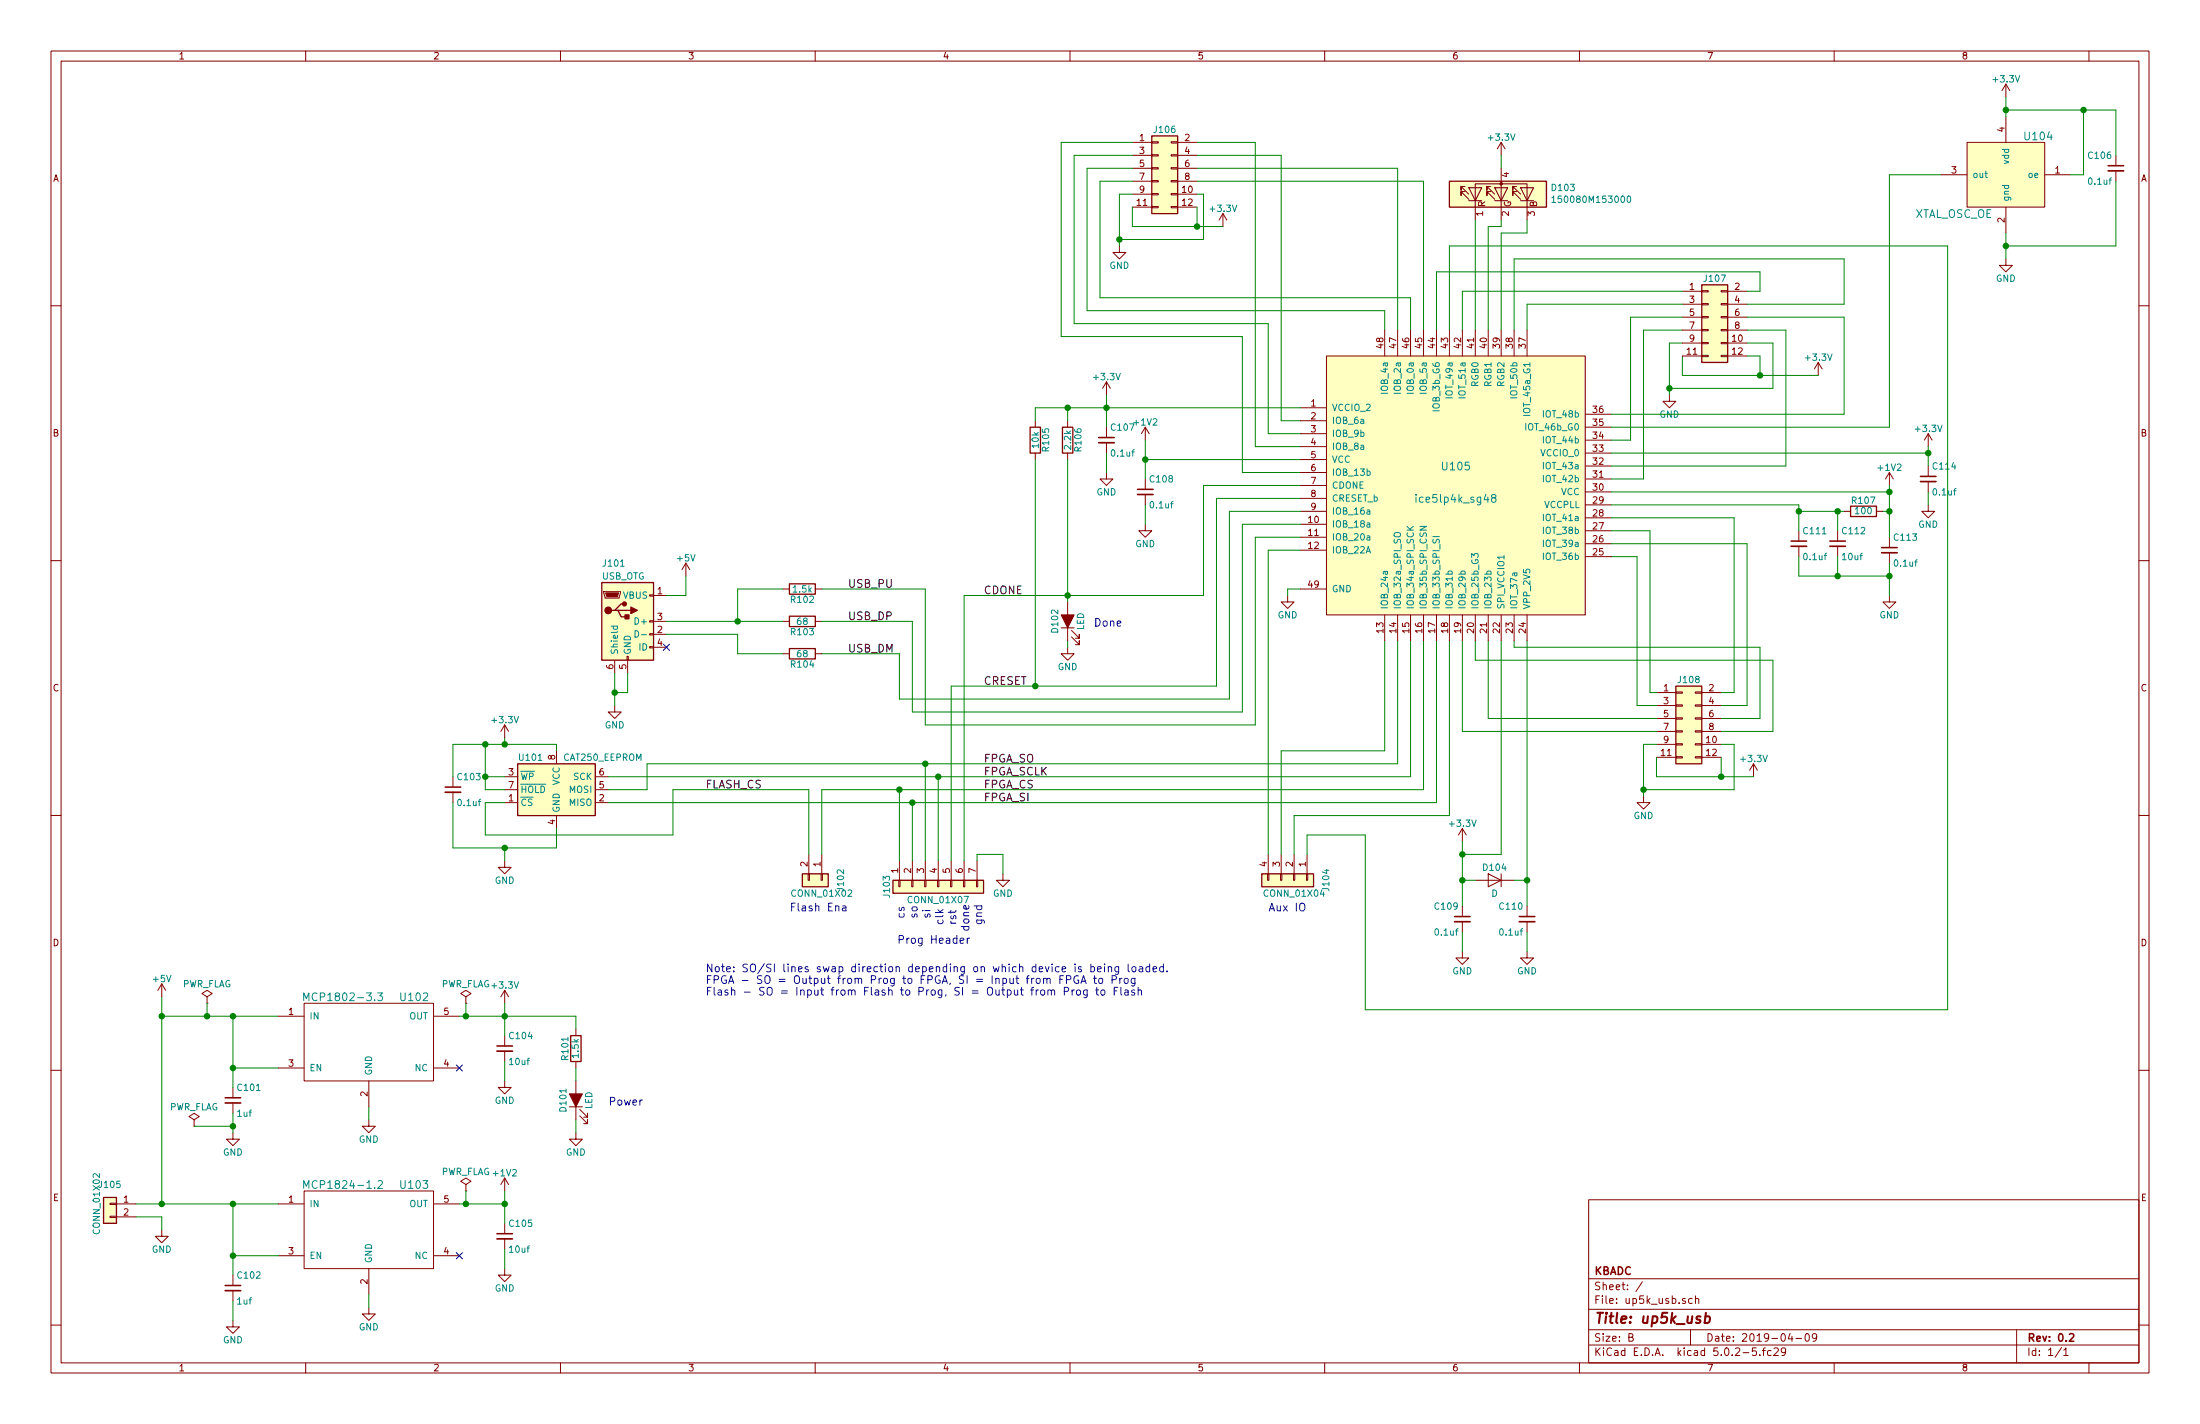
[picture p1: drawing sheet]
EESchema Schematic File Version 4
LIBS:up5k_usb-cache
EELAYER 29 0
EELAYER END
$Descr B 17000 11000
encoding utf-8
Sheet 1 1
Title "up5k_usb"
Date "2019-04-09"
Rev "0.2"
Comp "KBADC"
Comment1 ""
Comment2 ""
Comment3 ""
Comment4 ""
$EndDescr
$Comp
L power:+5V #PWR01
U 1 1
P 1250 7700
F 0 "#PWR01" H 1250 7550 50  0001 C CNN
F 1 "+5V" H 1250 7840 50  0000 C CNN
F 2 "" H 1250 7700 50  0000 C CNN
F 3 "" H 1250 7700 50  0000 C CNN
	1    1250 7700
	1    0    0    -1  
$EndComp
$Comp
L power:GND #PWR02
U 1 1
P 2850 10100
F 0 "#PWR02" H 2850 9850 50  0001 C CNN
F 1 "GND" H 2850 9950 50  0000 C CNN
F 2 "" H 2850 10100 50  0000 C CNN
F 3 "" H 2850 10100 50  0000 C CNN
	1    2850 10100
	1    0    0    -1  
$EndComp
$Comp
L power:+3.3V #PWR03
U 1 1
P 3900 7750
F 0 "#PWR03" H 3900 7600 50  0001 C CNN
F 1 "+3.3V" H 3900 7890 50  0000 C CNN
F 2 "" H 3900 7750 50  0000 C CNN
F 3 "" H 3900 7750 50  0000 C CNN
	1    3900 7750
	1    0    0    -1  
$EndComp
$Comp
L power:+1V2 #PWR04
U 1 1
P 3900 9200
F 0 "#PWR04" H 3900 9050 50  0001 C CNN
F 1 "+1V2" H 3900 9340 50  0000 C CNN
F 2 "" H 3900 9200 50  0000 C CNN
F 3 "" H 3900 9200 50  0000 C CNN
	1    3900 9200
	1    0    0    -1  
$EndComp
$Comp
L emeb_library:MCP1802 U102
U 1 1
P 2850 8050
F 0 "U102" H 3200 8400 60  0000 C CNN
F 1 "MCP1802-3.3" H 2650 8400 60  0000 C CNN
F 2 "TO_SOT_Packages_SMD:SOT-23-5" H 3000 8100 60  0001 C CNN
F 3 "" H 3000 8100 60  0000 C CNN
	1    2850 8050
	1    0    0    -1  
$EndComp
$Comp
L emeb_library:MCP1802 U103
U 1 1
P 2850 9500
F 0 "U103" H 3200 9850 60  0000 C CNN
F 1 "MCP1824-1.2" H 2650 9850 60  0000 C CNN
F 2 "TO_SOT_Packages_SMD:SOT-23-5" H 3000 9550 60  0001 C CNN
F 3 "" H 3000 9550 60  0000 C CNN
	1    2850 9500
	1    0    0    -1  
$EndComp
$Comp
L Device:C_Small C101
U 1 1
P 1800 8500
F 0 "C101" H 1825 8600 50  0000 L CNN
F 1 "1uf" H 1825 8400 50  0000 L CNN
F 2 "Capacitors_SMD:C_0603_HandSoldering" H 1838 8350 50  0001 C CNN
F 3 "" H 1800 8500 50  0000 C CNN
	1    1800 8500
	1    0    0    -1  
$EndComp
$Comp
L Device:C_Small C102
U 1 1
P 1800 9950
F 0 "C102" H 1825 10050 50  0000 L CNN
F 1 "1uf" H 1825 9850 50  0000 L CNN
F 2 "Capacitors_SMD:C_0603_HandSoldering" H 1838 9800 50  0001 C CNN
F 3 "" H 1800 9950 50  0000 C CNN
	1    1800 9950
	1    0    0    -1  
$EndComp
$Comp
L power:GND #PWR05
U 1 1
P 1800 10200
F 0 "#PWR05" H 1800 9950 50  0001 C CNN
F 1 "GND" H 1800 10050 50  0000 C CNN
F 2 "" H 1800 10200 50  0000 C CNN
F 3 "" H 1800 10200 50  0000 C CNN
	1    1800 10200
	1    0    0    -1  
$EndComp
$Comp
L power:GND #PWR06
U 1 1
P 3900 9800
F 0 "#PWR06" H 3900 9550 50  0001 C CNN
F 1 "GND" H 3900 9650 50  0000 C CNN
F 2 "" H 3900 9800 50  0000 C CNN
F 3 "" H 3900 9800 50  0000 C CNN
	1    3900 9800
	1    0    0    -1  
$EndComp
$Comp
L power:GND #PWR07
U 1 1
P 2850 8650
F 0 "#PWR07" H 2850 8400 50  0001 C CNN
F 1 "GND" H 2850 8500 50  0000 C CNN
F 2 "" H 2850 8650 50  0000 C CNN
F 3 "" H 2850 8650 50  0000 C CNN
	1    2850 8650
	1    0    0    -1  
$EndComp
$Comp
L power:GND #PWR08
U 1 1
P 3900 8350
F 0 "#PWR08" H 3900 8100 50  0001 C CNN
F 1 "GND" H 3900 8200 50  0000 C CNN
F 2 "" H 3900 8350 50  0000 C CNN
F 3 "" H 3900 8350 50  0000 C CNN
	1    3900 8350
	1    0    0    -1  
$EndComp
$Comp
L power:GND #PWR09
U 1 1
P 1800 8750
F 0 "#PWR09" H 1800 8500 50  0001 C CNN
F 1 "GND" H 1800 8600 50  0000 C CNN
F 2 "" H 1800 8750 50  0000 C CNN
F 3 "" H 1800 8750 50  0000 C CNN
	1    1800 8750
	1    0    0    -1  
$EndComp
NoConn ~ 3550 8250
NoConn ~ 3550 9700
$Comp
L Device:C_Small C104
U 1 1
P 3900 8100
F 0 "C104" H 3925 8200 50  0000 L CNN
F 1 "10uf" H 3925 8000 50  0000 L CNN
F 2 "Capacitors_SMD:C_0805_HandSoldering" H 3938 7950 50  0001 C CNN
F 3 "" H 3900 8100 50  0000 C CNN
	1    3900 8100
	1    0    0    -1  
$EndComp
$Comp
L Device:C_Small C105
U 1 1
P 3900 9550
F 0 "C105" H 3925 9650 50  0000 L CNN
F 1 "10uf" H 3925 9450 50  0000 L CNN
F 2 "Capacitors_SMD:C_0805_HandSoldering" H 3938 9400 50  0001 C CNN
F 3 "" H 3900 9550 50  0000 C CNN
	1    3900 9550
	1    0    0    -1  
$EndComp
$Comp
L power:+3.3V #PWR010
U 1 1
P 8550 3050
F 0 "#PWR010" H 8550 2900 50  0001 C CNN
F 1 "+3.3V" H 8550 3190 50  0000 C CNN
F 2 "" H 8550 3050 50  0000 C CNN
F 3 "" H 8550 3050 50  0000 C CNN
	1    8550 3050
	1    0    0    -1  
$EndComp
$Comp
L Device:C_Small C108
U 1 1
P 8850 3800
F 0 "C108" H 8875 3900 50  0000 L CNN
F 1 "0.1uf" H 8875 3700 50  0000 L CNN
F 2 "Capacitors_SMD:C_0603_HandSoldering" H 8888 3650 50  0001 C CNN
F 3 "" H 8850 3800 50  0000 C CNN
	1    8850 3800
	1    0    0    -1  
$EndComp
$Comp
L power:GND #PWR011
U 1 1
P 8850 4050
F 0 "#PWR011" H 8850 3800 50  0001 C CNN
F 1 "GND" H 8850 3900 50  0000 C CNN
F 2 "" H 8850 4050 50  0000 C CNN
F 3 "" H 8850 4050 50  0000 C CNN
	1    8850 4050
	1    0    0    -1  
$EndComp
$Comp
L power:+1V2 #PWR012
U 1 1
P 8850 3400
F 0 "#PWR012" H 8850 3250 50  0001 C CNN
F 1 "+1V2" H 8850 3540 50  0000 C CNN
F 2 "" H 8850 3400 50  0000 C CNN
F 3 "" H 8850 3400 50  0000 C CNN
	1    8850 3400
	1    0    0    -1  
$EndComp
$Comp
L Device:LED_ALT D102
U 1 1
P 8250 4800
F 0 "D102" H 8250 4900 50  0000 C CNN
F 1 "LED" H 8250 4700 50  0000 C CNN
F 2 "LEDs:LED_0603_HandSoldering" H 8250 4800 50  0001 C CNN
F 3 "" H 8250 4800 50  0000 C CNN
	1    8250 4800
	0    -1   -1   0   
$EndComp
$Comp
L Device:R R106
U 1 1
P 8250 3400
F 0 "R106" V 8330 3400 50  0000 C CNN
F 1 "2.2k" V 8250 3400 50  0000 C CNN
F 2 "Resistors_SMD:R_0603_HandSoldering" H 8180 3400 50  0001 C CNN
F 3 "" H 8250 3400 50  0000 C CNN
	1    8250 3400
	1    0    0    -1  
$EndComp
$Comp
L Device:C_Small C107
U 1 1
P 8550 3400
F 0 "C107" H 8575 3500 50  0000 L CNN
F 1 "0.1uf" H 8575 3300 50  0000 L CNN
F 2 "Capacitors_SMD:C_0603_HandSoldering" H 8588 3250 50  0001 C CNN
F 3 "" H 8550 3400 50  0000 C CNN
	1    8550 3400
	1    0    0    -1  
$EndComp
$Comp
L power:GND #PWR013
U 1 1
P 8550 3650
F 0 "#PWR013" H 8550 3400 50  0001 C CNN
F 1 "GND" H 8550 3500 50  0000 C CNN
F 2 "" H 8550 3650 50  0000 C CNN
F 3 "" H 8550 3650 50  0000 C CNN
	1    8550 3650
	1    0    0    -1  
$EndComp
$Comp
L power:GND #PWR014
U 1 1
P 8250 5000
F 0 "#PWR014" H 8250 4750 50  0001 C CNN
F 1 "GND" H 8250 4850 50  0000 C CNN
F 2 "" H 8250 5000 50  0000 C CNN
F 3 "" H 8250 5000 50  0000 C CNN
	1    8250 5000
	1    0    0    -1  
$EndComp
$Comp
L Device:R R105
U 1 1
P 8000 3400
F 0 "R105" V 8080 3400 50  0000 C CNN
F 1 "10k" V 8000 3400 50  0000 C CNN
F 2 "Resistors_SMD:R_0603_HandSoldering" H 7930 3400 50  0001 C CNN
F 3 "" H 8000 3400 50  0000 C CNN
	1    8000 3400
	1    0    0    -1  
$EndComp
$Comp
L power:+3.3V #PWR015
U 1 1
P 11600 1200
F 0 "#PWR015" H 11600 1050 50  0001 C CNN
F 1 "+3.3V" H 11600 1340 50  0000 C CNN
F 2 "" H 11600 1200 50  0000 C CNN
F 3 "" H 11600 1200 50  0000 C CNN
	1    11600 1200
	1    0    0    -1  
$EndComp
$Comp
L Device:C_Small C114
U 1 1
P 14900 3700
F 0 "C114" H 14925 3800 50  0000 L CNN
F 1 "0.1uf" H 14925 3600 50  0000 L CNN
F 2 "Capacitors_SMD:C_0603_HandSoldering" H 14938 3550 50  0001 C CNN
F 3 "" H 14900 3700 50  0000 C CNN
	1    14900 3700
	1    0    0    -1  
$EndComp
$Comp
L power:+1V2 #PWR016
U 1 1
P 14600 3750
F 0 "#PWR016" H 14600 3600 50  0001 C CNN
F 1 "+1V2" H 14600 3890 50  0000 C CNN
F 2 "" H 14600 3750 50  0000 C CNN
F 3 "" H 14600 3750 50  0000 C CNN
	1    14600 3750
	1    0    0    -1  
$EndComp
$Comp
L Device:C_Small C111
U 1 1
P 13900 4200
F 0 "C111" H 13925 4300 50  0000 L CNN
F 1 "0.1uf" H 13925 4100 50  0000 L CNN
F 2 "Capacitors_SMD:C_0603_HandSoldering" H 13938 4050 50  0001 C CNN
F 3 "" H 13900 4200 50  0000 C CNN
	1    13900 4200
	1    0    0    -1  
$EndComp
$Comp
L Device:R R107
U 1 1
P 14400 3950
F 0 "R107" V 14480 3950 50  0000 C CNN
F 1 "100" V 14400 3950 50  0000 C CNN
F 2 "Resistors_SMD:R_0603_HandSoldering" V 14330 3950 50  0001 C CNN
F 3 "" H 14400 3950 50  0000 C CNN
	1    14400 3950
	0    -1   -1   0   
$EndComp
$Comp
L Device:C_Small C113
U 1 1
P 14600 4250
F 0 "C113" H 14625 4350 50  0000 L CNN
F 1 "0.1uf" H 14625 4150 50  0000 L CNN
F 2 "Capacitors_SMD:C_0603_HandSoldering" H 14638 4100 50  0001 C CNN
F 3 "" H 14600 4250 50  0000 C CNN
	1    14600 4250
	1    0    0    -1  
$EndComp
$Comp
L Device:C_Small C112
U 1 1
P 14200 4200
F 0 "C112" H 14225 4300 50  0000 L CNN
F 1 "10uf" H 14225 4100 50  0000 L CNN
F 2 "Capacitors_SMD:C_0805_HandSoldering" H 14238 4050 50  0001 C CNN
F 3 "" H 14200 4200 50  0000 C CNN
	1    14200 4200
	1    0    0    -1  
$EndComp
$Comp
L Device:D D104
U 1 1
P 11550 6800
F 0 "D104" H 11550 6900 50  0000 C CNN
F 1 "D" H 11550 6700 50  0000 C CNN
F 2 "Diodes_SMD:D_0603" H 11550 6800 50  0001 C CNN
F 3 "" H 11550 6800 50  0000 C CNN
	1    11550 6800
	-1   0    0    -1  
$EndComp
$Comp
L power:GND #PWR017
U 1 1
P 14900 3900
F 0 "#PWR017" H 14900 3650 50  0001 C CNN
F 1 "GND" H 14900 3750 50  0000 C CNN
F 2 "" H 14900 3900 50  0000 C CNN
F 3 "" H 14900 3900 50  0000 C CNN
	1    14900 3900
	1    0    0    -1  
$EndComp
$Comp
L power:GND #PWR018
U 1 1
P 14600 4600
F 0 "#PWR018" H 14600 4350 50  0001 C CNN
F 1 "GND" H 14600 4450 50  0000 C CNN
F 2 "" H 14600 4600 50  0000 C CNN
F 3 "" H 14600 4600 50  0000 C CNN
	1    14600 4600
	1    0    0    -1  
$EndComp
$Comp
L Device:C_Small C109
U 1 1
P 11300 7100
F 0 "C109" H 11325 7200 50  0000 L CNN
F 1 "0.1uf" H 11325 7000 50  0000 L CNN
F 2 "Capacitors_SMD:C_0603_HandSoldering" H 11338 6950 50  0001 C CNN
F 3 "" H 11300 7100 50  0000 C CNN
	1    11300 7100
	-1   0    0    -1  
$EndComp
$Comp
L Device:C_Small C110
U 1 1
P 11800 7100
F 0 "C110" H 11825 7200 50  0000 L CNN
F 1 "0.1uf" H 11825 7000 50  0000 L CNN
F 2 "Capacitors_SMD:C_0603_HandSoldering" H 11838 6950 50  0001 C CNN
F 3 "" H 11800 7100 50  0000 C CNN
	1    11800 7100
	-1   0    0    -1  
$EndComp
$Comp
L power:GND #PWR019
U 1 1
P 11300 7350
F 0 "#PWR019" H 11300 7100 50  0001 C CNN
F 1 "GND" H 11300 7200 50  0000 C CNN
F 2 "" H 11300 7350 50  0000 C CNN
F 3 "" H 11300 7350 50  0000 C CNN
	1    11300 7350
	-1   0    0    -1  
$EndComp
$Comp
L power:GND #PWR020
U 1 1
P 11800 7350
F 0 "#PWR020" H 11800 7100 50  0001 C CNN
F 1 "GND" H 11800 7200 50  0000 C CNN
F 2 "" H 11800 7350 50  0000 C CNN
F 3 "" H 11800 7350 50  0000 C CNN
	1    11800 7350
	-1   0    0    -1  
$EndComp
$Comp
L power:GND #PWR021
U 1 1
P 9950 4600
F 0 "#PWR021" H 9950 4350 50  0001 C CNN
F 1 "GND" H 9950 4450 50  0000 C CNN
F 2 "" H 9950 4600 50  0000 C CNN
F 3 "" H 9950 4600 50  0000 C CNN
	1    9950 4600
	1    0    0    -1  
$EndComp
$Comp
L power:+3.3V #PWR022
U 1 1
P 11300 6500
F 0 "#PWR022" H 11300 6350 50  0001 C CNN
F 1 "+3.3V" H 11300 6640 50  0000 C CNN
F 2 "" H 11300 6500 50  0000 C CNN
F 3 "" H 11300 6500 50  0000 C CNN
	1    11300 6500
	-1   0    0    -1  
$EndComp
$Comp
L Connector_Generic:Conn_02x06_Odd_Even J108
U 1 1
P 13000 5550
F 0 "J108" H 13050 5850 50  0000 C CNN
F 1 "CONN_02X06" H 13000 5200 50  0001 C CNN
F 2 "Socket_Strips:Socket_Strip_Straight_2x06_Pitch2.54mm" H 13000 4350 50  0001 C CNN
F 3 "" H 13000 4350 50  0000 C CNN
	1    13000 5550
	1    0    0    -1  
$EndComp
$Comp
L power:+3.3V #PWR023
U 1 1
P 13550 6000
F 0 "#PWR023" H 13550 5850 50  0001 C CNN
F 1 "+3.3V" H 13550 6140 50  0000 C CNN
F 2 "" H 13550 6000 50  0000 C CNN
F 3 "" H 13550 6000 50  0000 C CNN
	1    13550 6000
	1    0    0    -1  
$EndComp
$Comp
L power:+3.3V #PWR024
U 1 1
P 14050 2900
F 0 "#PWR024" H 14050 2750 50  0001 C CNN
F 1 "+3.3V" H 14050 3040 50  0000 C CNN
F 2 "" H 14050 2900 50  0000 C CNN
F 3 "" H 14050 2900 50  0000 C CNN
	1    14050 2900
	1    0    0    -1  
$EndComp
$Comp
L Connector_Generic:Conn_02x06_Odd_Even J106
U 1 1
P 8950 1300
F 0 "J106" H 9000 1600 50  0000 C CNN
F 1 "CONN_02X06" H 8950 950 50  0001 C CNN
F 2 "Socket_Strips:Socket_Strip_Straight_2x06_Pitch2.54mm" H 8950 100 50  0001 C CNN
F 3 "" H 8950 100 50  0000 C CNN
	1    8950 1300
	1    0    0    -1  
$EndComp
$Comp
L power:GND #PWR025
U 1 1
P 12700 6150
F 0 "#PWR025" H 12700 5900 50  0001 C CNN
F 1 "GND" H 12700 6000 50  0000 C CNN
F 2 "" H 12700 6150 50  0000 C CNN
F 3 "" H 12700 6150 50  0000 C CNN
	1    12700 6150
	1    0    0    -1  
$EndComp
$Comp
L power:GND #PWR026
U 1 1
P 12900 3050
F 0 "#PWR026" H 12900 2800 50  0001 C CNN
F 1 "GND" H 12900 2900 50  0000 C CNN
F 2 "" H 12900 3050 50  0000 C CNN
F 3 "" H 12900 3050 50  0000 C CNN
	1    12900 3050
	1    0    0    -1  
$EndComp
$Comp
L power:GND #PWR027
U 1 1
P 8650 1900
F 0 "#PWR027" H 8650 1650 50  0001 C CNN
F 1 "GND" H 8650 1750 50  0000 C CNN
F 2 "" H 8650 1900 50  0000 C CNN
F 3 "" H 8650 1900 50  0000 C CNN
	1    8650 1900
	1    0    0    -1  
$EndComp
$Comp
L power:+3.3V #PWR028
U 1 1
P 14900 3450
F 0 "#PWR028" H 14900 3300 50  0001 C CNN
F 1 "+3.3V" H 14900 3590 50  0000 C CNN
F 2 "" H 14900 3450 50  0000 C CNN
F 3 "" H 14900 3450 50  0000 C CNN
	1    14900 3450
	1    0    0    -1  
$EndComp
$Comp
L power:+3.3V #PWR029
U 1 1
P 9450 1750
F 0 "#PWR029" H 9450 1600 50  0001 C CNN
F 1 "+3.3V" H 9450 1890 50  0000 C CNN
F 2 "" H 9450 1750 50  0000 C CNN
F 3 "" H 9450 1750 50  0000 C CNN
	1    9450 1750
	1    0    0    -1  
$EndComp
$Comp
L Connector:USB_OTG J101
U 1 1
P 4850 4800
F 0 "J101" H 4650 5250 50  0000 L CNN
F 1 "USB_OTG" H 4650 5150 50  0000 L CNN
F 2 "footprints:USB_Micro-B_10103594-0001LF_NoSlot" H 5000 4750 50  0001 C CNN
F 3 "" H 5000 4750 50  0001 C CNN
	1    4850 4800
	1    0    0    -1  
$EndComp
$Comp
L power:+5V #PWR030
U 1 1
P 5300 4450
F 0 "#PWR030" H 5300 4300 50  0001 C CNN
F 1 "+5V" H 5300 4590 50  0000 C CNN
F 2 "" H 5300 4450 50  0000 C CNN
F 3 "" H 5300 4450 50  0000 C CNN
	1    5300 4450
	1    0    0    -1  
$EndComp
NoConn ~ 5150 5000
$Comp
L power:GND #PWR031
U 1 1
P 4750 5450
F 0 "#PWR031" H 4750 5200 50  0001 C CNN
F 1 "GND" H 4750 5300 50  0000 C CNN
F 2 "" H 4750 5450 50  0000 C CNN
F 3 "" H 4750 5450 50  0000 C CNN
	1    4750 5450
	1    0    0    -1  
$EndComp
$Comp
L Device:R R103
U 1 1
P 6200 4800
F 0 "R103" V 6280 4800 50  0000 C CNN
F 1 "68" V 6200 4800 50  0000 C CNN
F 2 "Resistors_SMD:R_0603_HandSoldering" H 6130 4800 50  0001 C CNN
F 3 "" H 6200 4800 50  0000 C CNN
	1    6200 4800
	0    1    1    0   
$EndComp
$Comp
L Device:R R104
U 1 1
P 6200 5050
F 0 "R104" V 6280 5050 50  0000 C CNN
F 1 "68" V 6200 5050 50  0000 C CNN
F 2 "Resistors_SMD:R_0603_HandSoldering" H 6130 5050 50  0001 C CNN
F 3 "" H 6200 5050 50  0000 C CNN
	1    6200 5050
	0    1    1    0   
$EndComp
$Comp
L Device:R R102
U 1 1
P 6200 4550
F 0 "R102" V 6280 4550 50  0000 C CNN
F 1 "1.5k" V 6200 4550 50  0000 C CNN
F 2 "Resistors_SMD:R_0603_HandSoldering" H 6130 4550 50  0001 C CNN
F 3 "" H 6200 4550 50  0000 C CNN
	1    6200 4550
	0    1    1    0   
$EndComp
$Comp
L Memory_EEPROM:CAT250xxx U101
U 1 1
P 4300 6100
F 0 "U101" H 4000 6350 50  0000 L CNN
F 1 "CAT250_EEPROM" H 4350 6350 50  0000 L CNN
F 2 "Housings_SOIC:SSO-8_6.8x5.9mm_Pitch1.27mm_Clearance7mm" H 3950 6050 50  0001 C CNN
F 3 "" H 3950 6050 50  0001 C CNN
	1    4300 6100
	1    0    0    -1  
$EndComp
$Comp
L Device:C_Small C103
U 1 1
P 3500 6100
F 0 "C103" H 3525 6200 50  0000 L CNN
F 1 "0.1uf" H 3525 6000 50  0000 L CNN
F 2 "Capacitors_SMD:C_0603_HandSoldering" H 3538 5950 50  0001 C CNN
F 3 "" H 3500 6100 50  0000 C CNN
	1    3500 6100
	1    0    0    -1  
$EndComp
$Comp
L power:GND #PWR032
U 1 1
P 3900 6650
F 0 "#PWR032" H 3900 6400 50  0001 C CNN
F 1 "GND" H 3900 6500 50  0000 C CNN
F 2 "" H 3900 6650 50  0000 C CNN
F 3 "" H 3900 6650 50  0000 C CNN
	1    3900 6650
	1    0    0    -1  
$EndComp
$Comp
L power:+3.3V #PWR033
U 1 1
P 3900 5700
F 0 "#PWR033" H 3900 5550 50  0001 C CNN
F 1 "+3.3V" H 3900 5840 50  0000 C CNN
F 2 "" H 3900 5700 50  0000 C CNN
F 3 "" H 3900 5700 50  0000 C CNN
	1    3900 5700
	1    0    0    -1  
$EndComp
$Comp
L emeb_library:XTAL_OSC_OE U104
U 1 1
P 15500 1350
F 0 "U104" H 15250 1650 60  0000 C CNN
F 1 "XTAL_OSC_OE" H 15900 1050 60  0000 C CNN
F 2 "footprints:Crystal_SMD_Abracon_ASFL1-4pin_5.0x3.2mm" H 15500 1350 60  0001 C CNN
F 3 "" H 15500 1350 60  0000 C CNN
	1    15500 1350
	-1   0    0    -1  
$EndComp
$Comp
L Device:C_Small C106
U 1 1
P 16350 1300
F 0 "C106" H 16375 1400 50  0000 L CNN
F 1 "0.1uf" H 16375 1200 50  0000 L CNN
F 2 "Capacitors_SMD:C_0603_HandSoldering" H 16388 1150 50  0001 C CNN
F 3 "" H 16350 1300 50  0000 C CNN
	1    16350 1300
	-1   0    0    -1  
$EndComp
$Comp
L power:GND #PWR034
U 1 1
P 15500 2000
F 0 "#PWR034" H 15500 1750 50  0001 C CNN
F 1 "GND" H 15500 1850 50  0000 C CNN
F 2 "" H 15500 2000 50  0000 C CNN
F 3 "" H 15500 2000 50  0000 C CNN
	1    15500 2000
	-1   0    0    -1  
$EndComp
$Comp
L power:+3.3V #PWR035
U 1 1
P 15500 750
F 0 "#PWR035" H 15500 600 50  0001 C CNN
F 1 "+3.3V" H 15500 890 50  0000 C CNN
F 2 "" H 15500 750 50  0000 C CNN
F 3 "" H 15500 750 50  0000 C CNN
	1    15500 750 
	-1   0    0    -1  
$EndComp
Text Label 7600 5300 0    60   ~ 0
CRESET
Text Label 7600 4600 0    60   ~ 0
CDONE
Text Label 7600 6000 0    60   ~ 0
FPGA_SCLK
Text Label 7600 6100 0    60   ~ 0
FPGA_CS
Text Label 7600 6200 0    60   ~ 0
FPGA_SI
$Comp
L Connector_Generic:Conn_01x07 J103
U 1 1
P 7250 6850
F 0 "J103" H 7250 7250 50  0000 C CNN
F 1 "CONN_01X07" V 7350 6850 50  0000 C CNN
F 2 "Pin_Headers:Pin_Header_Straight_1x07_Pitch2.54mm" H 7250 6850 50  0001 C CNN
F 3 "" H 7250 6850 50  0001 C CNN
	1    7250 6850
	0    -1   1    0   
$EndComp
Text Notes 7000 7100 1    60   ~ 0
cs
Text Notes 7100 7100 1    60   ~ 0
so
Text Notes 7200 7100 1    60   ~ 0
si
Text Notes 7300 7150 1    60   ~ 0
clk
Text Notes 7400 7150 1    60   ~ 0
rst
Text Notes 7500 7200 1    60   ~ 0
done
Text Notes 7600 7150 1    60   ~ 0
gnd
$Comp
L power:GND #PWR036
U 1 1
P 7750 6750
F 0 "#PWR036" H 7750 6500 50  0001 C CNN
F 1 "GND" H 7750 6600 50  0000 C CNN
F 2 "" H 7750 6750 50  0000 C CNN
F 3 "" H 7750 6750 50  0000 C CNN
	1    7750 6750
	-1   0    0    -1  
$EndComp
$Comp
L Connector_Generic:Conn_01x02 J102
U 1 1
P 6350 6800
F 0 "J102" H 6350 6950 50  0000 C CNN
F 1 "CONN_01X02" V 6450 6800 50  0000 C CNN
F 2 "Pin_Headers:Pin_Header_Straight_1x02_Pitch2.54mm" H 6350 6800 50  0001 C CNN
F 3 "" H 6350 6800 50  0001 C CNN
	1    6350 6800
	0    1    1    0   
$EndComp
Text Label 5450 6100 0    60   ~ 0
FLASH_CS
Text Label 7600 5900 0    60   ~ 0
FPGA_SO
$Comp
L Connector_Generic:Conn_01x04 J104
U 1 1
P 10000 6800
F 0 "J104" H 10000 7050 50  0000 C CNN
F 1 "CONN_01X04" V 10100 6800 50  0000 C CNN
F 2 "Pin_Headers:Pin_Header_Straight_1x04_Pitch2.54mm" H 10000 6800 50  0001 C CNN
F 3 "" H 10000 6800 50  0001 C CNN
	1    10000 6800
	0    1    1    0   
$EndComp
Wire Wire Line
	1250 7850 1600 7850
Wire Wire Line
	1050 9300 1250 9300
Wire Wire Line
	1250 7700 1250 7850
Wire Wire Line
	2150 8250 1800 8250
Wire Wire Line
	1800 7850 1800 8250
Connection ~ 1800 7850
Wire Wire Line
	2150 9700 1800 9700
Wire Wire Line
	1800 9300 1800 9700
Connection ~ 1800 9300
Wire Wire Line
	2850 8650 2850 8550
Wire Wire Line
	2850 10100 2850 10000
Connection ~ 1800 8250
Connection ~ 1800 9700
Wire Wire Line
	3550 9300 3600 9300
Wire Wire Line
	3900 9200 3900 9300
Wire Wire Line
	3550 7850 3600 7850
Wire Wire Line
	3900 7750 3900 7850
Connection ~ 3900 7850
Connection ~ 3900 9300
Connection ~ 1250 7850
Wire Wire Line
	8850 3400 8850 3550
Wire Wire Line
	10050 3550 8850 3550
Connection ~ 8850 3550
Wire Wire Line
	8000 3150 8250 3150
Wire Wire Line
	8550 3050 8550 3150
Connection ~ 8550 3150
Wire Wire Line
	8250 5000 8250 4950
Wire Wire Line
	8250 3550 8250 4600
Wire Wire Line
	8250 3150 8250 3250
Wire Wire Line
	8000 3150 8000 3250
Connection ~ 8250 3150
Wire Wire Line
	10050 3750 9300 3750
Wire Wire Line
	9300 3750 9300 4600
Wire Wire Line
	9300 4600 8250 4600
Wire Wire Line
	10050 3850 9400 3850
Wire Wire Line
	9400 3850 9400 5300
Wire Wire Line
	9400 5300 8000 5300
Wire Wire Line
	8000 5300 8000 3550
Wire Wire Line
	11600 1300 11600 1200
Wire Wire Line
	10050 4550 9950 4550
Wire Wire Line
	9950 4550 9950 4600
Wire Wire Line
	12450 3500 14900 3500
Wire Wire Line
	14900 3450 14900 3500
Connection ~ 14900 3500
Wire Wire Line
	12450 3800 14600 3800
Wire Wire Line
	14600 3750 14600 3800
Connection ~ 14600 3800
Wire Wire Line
	14550 3950 14600 3950
Connection ~ 14600 3950
Wire Wire Line
	12450 3900 13900 3900
Wire Wire Line
	13900 3950 14200 3950
Wire Wire Line
	13900 3900 13900 3950
Wire Wire Line
	13900 4450 14200 4450
Connection ~ 14200 4450
Connection ~ 14600 4450
Connection ~ 13900 3950
Connection ~ 14200 3950
Wire Wire Line
	11300 6800 11400 6800
Wire Wire Line
	11300 6500 11300 6600
Wire Wire Line
	11800 4950 11800 6800
Wire Wire Line
	11800 6800 11700 6800
Connection ~ 11800 6800
Wire Wire Line
	11600 4950 11600 6600
Wire Wire Line
	11600 6600 11300 6600
Connection ~ 11300 6800
Connection ~ 11300 6600
Wire Wire Line
	4700 6000 7250 6000
Wire Wire Line
	10900 6000 10900 4950
Wire Wire Line
	6350 6100 6950 6100
Wire Wire Line
	11000 6100 11000 4950
Wire Wire Line
	4700 6200 7050 6200
Wire Wire Line
	11100 6200 11100 4950
Wire Wire Line
	7050 5500 9600 5500
Wire Wire Line
	9600 5500 9600 4050
Wire Wire Line
	6950 5400 9500 5400
Wire Wire Line
	9500 5400 9500 3950
Wire Wire Line
	9700 4150 10050 4150
Wire Wire Line
	9800 4250 9800 6600
Wire Wire Line
	9800 4250 10050 4250
Wire Wire Line
	10700 5800 10700 4950
Wire Wire Line
	9900 5800 10700 5800
Wire Wire Line
	12800 6000 13300 6000
Wire Wire Line
	13300 6000 13300 5850
Wire Wire Line
	12800 6000 12800 5850
Connection ~ 13300 6000
Wire Wire Line
	13000 2900 13600 2900
Wire Wire Line
	13600 2900 13600 2750
Wire Wire Line
	13000 2900 13000 2750
Connection ~ 13600 2900
Wire Wire Line
	8750 1750 9250 1750
Wire Wire Line
	9250 1750 9250 1600
Wire Wire Line
	8750 1750 8750 1600
Connection ~ 9250 1750
Wire Wire Line
	12450 4000 13400 4000
Wire Wire Line
	12450 4100 12750 4100
Wire Wire Line
	12450 4200 13500 4200
Wire Wire Line
	13500 4200 13500 5450
Wire Wire Line
	13500 5450 13300 5450
Wire Wire Line
	12450 4300 12650 4300
Wire Wire Line
	12650 4300 12650 5450
Wire Wire Line
	12650 5450 12800 5450
Wire Wire Line
	12700 5750 12700 6100
Wire Wire Line
	12700 5750 12800 5750
Wire Wire Line
	12700 6100 13400 6100
Wire Wire Line
	13400 6100 13400 5750
Wire Wire Line
	13400 5750 13300 5750
Connection ~ 12700 6100
Wire Wire Line
	13000 2650 12900 2650
Wire Wire Line
	12900 2650 12900 3000
Wire Wire Line
	13500 2650 13700 2650
Wire Wire Line
	13700 2650 13700 3000
Wire Wire Line
	13700 3000 12900 3000
Connection ~ 12900 3000
Wire Wire Line
	8750 1500 8650 1500
Wire Wire Line
	8650 1500 8650 1850
Wire Wire Line
	9250 1500 9300 1500
Wire Wire Line
	9300 1500 9300 1850
Wire Wire Line
	9300 1850 8650 1850
Connection ~ 8650 1850
Wire Wire Line
	11700 4950 11700 5000
Wire Wire Line
	11700 5000 13600 5000
Wire Wire Line
	13600 5000 13600 5550
Wire Wire Line
	13600 5550 13300 5550
Wire Wire Line
	11400 4950 11400 5100
Wire Wire Line
	11400 5100 13700 5100
Wire Wire Line
	13700 5100 13700 5650
Wire Wire Line
	13700 5650 13300 5650
Wire Wire Line
	11300 4950 11300 5650
Wire Wire Line
	11300 5650 12800 5650
Wire Wire Line
	12450 3700 12700 3700
Wire Wire Line
	12700 3700 12700 2550
Wire Wire Line
	12450 3400 12600 3400
Wire Wire Line
	13800 3600 12450 3600
Wire Wire Line
	13800 2550 13800 3600
Wire Wire Line
	13800 2550 13500 2550
Wire Wire Line
	12700 2550 13000 2550
Wire Wire Line
	11000 1400 9250 1400
Wire Wire Line
	10900 2300 8500 2300
Wire Wire Line
	8500 2300 8500 1400
Wire Wire Line
	8500 1400 8750 1400
Wire Wire Line
	11000 2550 11000 1400
Wire Wire Line
	10800 1300 9250 1300
Wire Wire Line
	10900 2550 10900 2300
Wire Wire Line
	8400 2400 8400 1300
Wire Wire Line
	8400 1300 8750 1300
Wire Wire Line
	10800 2550 10800 1300
Wire Wire Line
	9900 1200 9250 1200
Wire Wire Line
	9800 2500 8300 2500
Wire Wire Line
	8300 2500 8300 1200
Wire Wire Line
	8300 1200 8750 1200
Wire Wire Line
	9700 3450 9700 1100
Wire Wire Line
	9700 1100 9250 1100
Wire Wire Line
	10050 3350 9800 3350
Wire Wire Line
	9600 3650 9600 2600
Wire Wire Line
	9600 2600 8200 2600
Wire Wire Line
	8200 2600 8200 1100
Wire Wire Line
	8200 1100 8750 1100
Wire Wire Line
	10050 3250 9900 3250
Wire Wire Line
	12800 5350 12750 5350
Wire Wire Line
	12750 5350 12750 4100
Wire Wire Line
	13300 5350 13400 5350
Wire Wire Line
	13400 5350 13400 4000
Wire Wire Line
	13600 2750 13500 2750
Wire Wire Line
	11200 4950 11200 6300
Wire Wire Line
	11200 6300 10000 6300
Wire Wire Line
	5150 4600 5300 4600
Wire Wire Line
	5300 4600 5300 4450
Wire Wire Line
	4750 5200 4750 5350
Wire Wire Line
	4850 5200 4850 5350
Wire Wire Line
	4850 5350 4750 5350
Connection ~ 4750 5350
Wire Wire Line
	5150 4800 5700 4800
Wire Wire Line
	6050 4550 5700 4550
Wire Wire Line
	5700 4550 5700 4800
Connection ~ 5700 4800
Wire Wire Line
	5150 4900 5700 4900
Wire Wire Line
	5700 4900 5700 5050
Wire Wire Line
	5700 5050 6050 5050
Wire Wire Line
	11500 4950 11500 5550
Wire Wire Line
	11500 5550 12800 5550
Wire Wire Line
	3900 5750 3900 5700
Wire Wire Line
	3500 5750 3750 5750
Wire Wire Line
	4300 5750 4300 5800
Wire Wire Line
	3900 6650 3900 6550
Wire Wire Line
	3500 6550 3900 6550
Wire Wire Line
	4300 6550 4300 6400
Connection ~ 3900 5750
Connection ~ 3900 6550
Wire Wire Line
	3900 6200 3750 6200
Wire Wire Line
	3750 6200 3750 6450
Wire Wire Line
	3750 6450 5200 6450
Wire Wire Line
	3750 6100 3900 6100
Wire Wire Line
	3750 5750 3750 6000
Connection ~ 3750 5750
Wire Wire Line
	3900 6000 3750 6000
Connection ~ 3750 6000
Wire Wire Line
	16350 850  16100 850 
Wire Wire Line
	15500 750  15500 850 
Connection ~ 15500 850 
Wire Wire Line
	15500 1800 15500 1900
Wire Wire Line
	15500 1900 16350 1900
Connection ~ 15500 1900
Wire Wire Line
	16000 1350 16100 1350
Wire Wire Line
	16100 1350 16100 850 
Connection ~ 16100 850 
Connection ~ 8250 4600
Wire Wire Line
	10050 3650 9600 3650
Wire Wire Line
	10050 3450 9700 3450
Connection ~ 8000 5300
Wire Wire Line
	6950 6100 6950 6650
Wire Wire Line
	7250 6000 7250 6650
Wire Wire Line
	7350 5300 7350 6650
Wire Wire Line
	7750 6750 7750 6600
Wire Wire Line
	7750 6600 7550 6600
Wire Wire Line
	7550 6600 7550 6650
Wire Wire Line
	6350 6100 6350 6600
Wire Wire Line
	6250 6100 6250 6600
Wire Wire Line
	6250 6100 5200 6100
Wire Wire Line
	5200 6100 5200 6450
Wire Wire Line
	4700 6100 5000 6100
Wire Wire Line
	5000 6100 5000 5900
Wire Wire Line
	10800 5900 10800 4950
Wire Wire Line
	5000 5900 7150 5900
Wire Wire Line
	7050 6650 7050 6200
Wire Wire Line
	7150 6650 7150 5900
Wire Wire Line
	9800 3350 9800 2500
Wire Wire Line
	9900 3250 9900 1200
Wire Wire Line
	8400 2400 10700 2400
Wire Wire Line
	10700 2400 10700 2550
Wire Wire Line
	10000 6300 10000 6600
Wire Wire Line
	9900 6600 9900 5800
Wire Wire Line
	6950 5400 6950 5050
Wire Wire Line
	6950 5050 6350 5050
Wire Wire Line
	7050 5500 7050 4800
Wire Wire Line
	7050 4800 6350 4800
Wire Wire Line
	6350 4550 7150 4550
Text Label 6550 4550 0    60   ~ 0
USB_PU
Text Label 6550 4800 0    60   ~ 0
USB_DP
Text Label 6550 5050 0    60   ~ 0
USB_DM
$Comp
L Device:LED_ALT D101
U 1 1
P 4450 8500
F 0 "D101" H 4450 8600 50  0000 C CNN
F 1 "LED" H 4450 8400 50  0000 C CNN
F 2 "LEDs:LED_0603_HandSoldering" H 4450 8500 50  0001 C CNN
F 3 "" H 4450 8500 50  0000 C CNN
	1    4450 8500
	0    -1   -1   0   
$EndComp
$Comp
L Device:R R101
U 1 1
P 4450 8100
F 0 "R101" V 4530 8100 50  0000 C CNN
F 1 "1.5k" V 4450 8100 50  0000 C CNN
F 2 "Resistors_SMD:R_0603_HandSoldering" H 4380 8100 50  0001 C CNN
F 3 "" H 4450 8100 50  0000 C CNN
	1    4450 8100
	-1   0    0    1   
$EndComp
$Comp
L power:GND #PWR038
U 1 1
P 4450 8750
F 0 "#PWR038" H 4450 8500 50  0001 C CNN
F 1 "GND" H 4450 8600 50  0000 C CNN
F 2 "" H 4450 8750 50  0000 C CNN
F 3 "" H 4450 8750 50  0000 C CNN
	1    4450 8750
	1    0    0    -1  
$EndComp
Wire Wire Line
	4450 7850 4450 7950
Wire Wire Line
	4450 8250 4450 8350
Wire Wire Line
	4450 8650 4450 8750
$Comp
L Connector_Generic:Conn_02x06_Odd_Even J107
U 1 1
P 13200 2450
F 0 "J107" H 13250 2750 50  0000 C CNN
F 1 "CONN_02X06" H 13200 2100 50  0001 C CNN
F 2 "Socket_Strips:Socket_Strip_Straight_2x06_Pitch2.54mm" H 13200 1250 50  0001 C CNN
F 3 "" H 13200 1250 50  0000 C CNN
	1    13200 2450
	1    0    0    -1  
$EndComp
Text Notes 6100 7050 0    60   ~ 0
Flash Ena
Text Notes 9800 7050 0    60   ~ 0
Aux IO
Text Notes 7500 7300 2    60   ~ 0
Prog Header
Text Notes 4700 8550 0    60   ~ 0
Power
Text Notes 8450 4850 0    60   ~ 0
Done
$Comp
L power:PWR_FLAG #FLG039
U 1 1
P 1600 7750
F 0 "#FLG039" H 1600 7825 50  0001 C CNN
F 1 "PWR_FLAG" H 1600 7900 50  0000 C CNN
F 2 "" H 1600 7750 50  0001 C CNN
F 3 "" H 1600 7750 50  0001 C CNN
	1    1600 7750
	1    0    0    -1  
$EndComp
Wire Wire Line
	1600 7750 1600 7850
Connection ~ 1600 7850
$Comp
L power:PWR_FLAG #FLG040
U 1 1
P 3600 7750
F 0 "#FLG040" H 3600 7825 50  0001 C CNN
F 1 "PWR_FLAG" H 3600 7900 50  0000 C CNN
F 2 "" H 3600 7750 50  0001 C CNN
F 3 "" H 3600 7750 50  0001 C CNN
	1    3600 7750
	1    0    0    -1  
$EndComp
$Comp
L power:PWR_FLAG #FLG041
U 1 1
P 3600 9200
F 0 "#FLG041" H 3600 9275 50  0001 C CNN
F 1 "PWR_FLAG" H 3600 9350 50  0000 C CNN
F 2 "" H 3600 9200 50  0001 C CNN
F 3 "" H 3600 9200 50  0001 C CNN
	1    3600 9200
	1    0    0    -1  
$EndComp
Wire Wire Line
	3600 7750 3600 7850
Connection ~ 3600 7850
Wire Wire Line
	3600 9200 3600 9300
Connection ~ 3600 9300
$Comp
L power:PWR_FLAG #FLG042
U 1 1
P 1500 8700
F 0 "#FLG042" H 1500 8775 50  0001 C CNN
F 1 "PWR_FLAG" H 1500 8850 50  0000 C CNN
F 2 "" H 1500 8700 50  0001 C CNN
F 3 "" H 1500 8700 50  0001 C CNN
	1    1500 8700
	1    0    0    -1  
$EndComp
Wire Wire Line
	1500 8700 1800 8700
Connection ~ 1800 8700
$Comp
L emeb_library:ice5lp4k_sg48 U105
U 1 1
P 11250 3750
F 0 "U105" H 11250 3900 60  0000 C CNN
F 1 "ice5lp4k_sg48" H 11250 3650 60  0000 C CNN
F 2 "footprints:QFN-48-1EP_7x7mm_Pitch0.5mm_DIY_PADS" H 11250 3750 60  0001 C CNN
F 3 "" H 11250 3750 60  0000 C CNN
	1    11250 3750
	1    0    0    -1  
$EndComp
Wire Wire Line
	9500 3950 10050 3950
Wire Wire Line
	9600 4050 10050 4050
Wire Wire Line
	7150 4550 7150 5600
Wire Wire Line
	7150 5600 9700 5600
Wire Wire Line
	9700 5600 9700 4150
Wire Wire Line
	15050 7800 10550 7800
Wire Wire Line
	10550 7800 10550 6450
Wire Wire Line
	10550 6450 10100 6450
Wire Wire Line
	10100 6450 10100 6600
$Comp
L Connector_Generic:Conn_01x02 J105
U 1 1
P 850 9300
F 0 "J105" H 850 9450 50  0000 C CNN
F 1 "CONN_01X02" V 950 9300 50  0000 C CNN
F 2 "Pin_Headers:Pin_Header_Straight_1x02_Pitch2.54mm" H 850 9300 50  0001 C CNN
F 3 "" H 850 9300 50  0001 C CNN
	1    850  9300
	-1   0    0    -1  
$EndComp
$Comp
L power:GND #PWR043
U 1 1
P 1250 9500
F 0 "#PWR043" H 1250 9250 50  0001 C CNN
F 1 "GND" H 1250 9350 50  0000 C CNN
F 2 "" H 1250 9500 50  0000 C CNN
F 3 "" H 1250 9500 50  0000 C CNN
	1    1250 9500
	1    0    0    -1  
$EndComp
Connection ~ 1250 9300
Wire Wire Line
	1050 9400 1250 9400
Wire Wire Line
	1250 9400 1250 9500
Wire Wire Line
	1800 7850 2150 7850
Wire Wire Line
	1800 9300 2150 9300
Wire Wire Line
	1250 7850 1250 9300
Wire Wire Line
	8550 3150 10050 3150
Wire Wire Line
	8250 3150 8550 3150
Wire Wire Line
	14600 3800 14600 3950
Wire Wire Line
	14200 4450 14600 4450
Wire Wire Line
	14600 4450 14600 4600
Wire Wire Line
	14200 3950 14250 3950
Wire Wire Line
	11300 6600 11300 6800
Wire Wire Line
	13300 6000 13550 6000
Wire Wire Line
	13600 2900 14050 2900
Wire Wire Line
	9250 1750 9450 1750
Wire Wire Line
	12700 6100 12700 6150
Wire Wire Line
	12900 3000 12900 3050
Wire Wire Line
	8650 1850 8650 1900
Wire Wire Line
	4750 5350 4750 5450
Wire Wire Line
	5700 4800 6050 4800
Wire Wire Line
	3900 5750 4300 5750
Wire Wire Line
	3900 6550 4300 6550
Wire Wire Line
	3750 5750 3900 5750
Wire Wire Line
	3750 6000 3750 6100
Wire Wire Line
	15500 850  15500 900 
Wire Wire Line
	15500 1900 15500 2000
Wire Wire Line
	16100 850  15500 850 
Wire Wire Line
	8250 4600 8250 4650
Wire Wire Line
	8000 5300 7350 5300
Wire Wire Line
	1600 7850 1800 7850
Wire Wire Line
	3600 7850 3900 7850
Wire Wire Line
	3600 9300 3900 9300
Wire Wire Line
	1800 8700 1800 8750
Wire Wire Line
	1250 9300 1800 9300
Connection ~ 6950 6100
Connection ~ 7050 6200
Connection ~ 7150 5900
Connection ~ 7250 6000
Wire Wire Line
	6950 6100 11000 6100
Wire Wire Line
	7050 6200 11100 6200
Wire Wire Line
	7150 5900 10800 5900
Wire Wire Line
	7250 6000 10900 6000
Wire Wire Line
	7450 6650 7450 4600
Wire Wire Line
	7450 4600 8250 4600
Text Notes 5450 7700 0    60   ~ 0
Note: SO/SI lines swap direction depending on which device is being loaded.\nFPGA - SO = Output from Prog to FPGA, SI = Input from FPGA to Prog\nFlash - SO = Input from Flash to Prog, SI = Output from Prog to Flash
Wire Wire Line
	13900 4300 13900 4450
Wire Wire Line
	14200 4300 14200 4450
Wire Wire Line
	14600 4350 14600 4450
Wire Wire Line
	14600 3950 14600 4150
Wire Wire Line
	14200 3950 14200 4100
Wire Wire Line
	13900 3950 13900 4100
Wire Wire Line
	14900 3800 14900 3900
Wire Wire Line
	14900 3500 14900 3600
Wire Wire Line
	8850 3900 8850 4050
Wire Wire Line
	8850 3550 8850 3700
Wire Wire Line
	8550 3500 8550 3650
Wire Wire Line
	8550 3150 8550 3300
Wire Wire Line
	16350 1400 16350 1900
Wire Wire Line
	16350 850  16350 1200
Wire Wire Line
	3500 5750 3500 6000
Wire Wire Line
	3500 6200 3500 6550
Wire Wire Line
	1800 9700 1800 9850
Wire Wire Line
	1800 10050 1800 10200
Wire Wire Line
	3900 9300 3900 9450
Wire Wire Line
	3900 9650 3900 9800
Wire Wire Line
	3900 8200 3900 8350
Wire Wire Line
	3900 7850 3900 8000
Wire Wire Line
	1800 8250 1800 8400
Wire Wire Line
	1800 8600 1800 8700
Wire Wire Line
	11300 6800 11300 7000
Wire Wire Line
	11800 6800 11800 7000
Wire Wire Line
	11800 7200 11800 7350
Wire Wire Line
	11300 7200 11300 7350
Wire Wire Line
	11600 1750 11500 1750
Wire Wire Line
	11400 1700 11400 2550
Wire Wire Line
	11600 1700 11600 1750
Wire Wire Line
	11500 1750 11500 2550
Wire Wire Line
	11600 1800 11800 1800
Wire Wire Line
	11800 1800 11800 1700
Wire Wire Line
	11600 1800 11600 2550
Wire Wire Line
	11200 1900 15050 1900
Wire Wire Line
	11200 1900 11200 2550
Wire Wire Line
	15050 1900 15050 7800
Wire Wire Line
	3900 7850 4450 7850
Wire Wire Line
	12450 3300 14600 3300
Wire Wire Line
	14600 3300 14600 1350
Wire Wire Line
	14600 1350 15000 1350
Wire Wire Line
	12600 3400 12600 2450
Wire Wire Line
	12600 2450 13000 2450
Wire Wire Line
	12450 3200 14250 3200
Wire Wire Line
	14250 3200 14250 2450
Wire Wire Line
	14250 2450 13500 2450
Wire Wire Line
	11800 2550 11800 2350
Wire Wire Line
	11800 2350 13000 2350
Wire Wire Line
	11700 2550 11700 2000
Wire Wire Line
	11700 2000 14250 2000
Wire Wire Line
	14250 2000 14250 2350
Wire Wire Line
	14250 2350 13500 2350
Wire Wire Line
	11300 2550 11300 2250
Wire Wire Line
	11300 2250 13000 2250
Wire Wire Line
	11100 2550 11100 2100
Wire Wire Line
	11100 2100 13600 2100
Wire Wire Line
	13600 2100 13600 2250
Wire Wire Line
	13600 2250 13500 2250
$Comp
L emeb_library:150080M153000 D103
U 1 1
P 11600 1500
F 0 "D103" V 11646 1120 50  0000 R CNN
F 1 "150080M153000" V 11555 1120 50  0000 R CNN
F 2 "LED_SMD:LED_Wurth_150080M153000" H 11600 2100 50  0001 C CNN
F 3 "https://docs.broadcom.com/docs/AV02-4194EN" H 11600 1050 50  0001 C CNN
	1    11600 1500
	0    -1   -1   0   
$EndComp
$EndSCHEMATC
